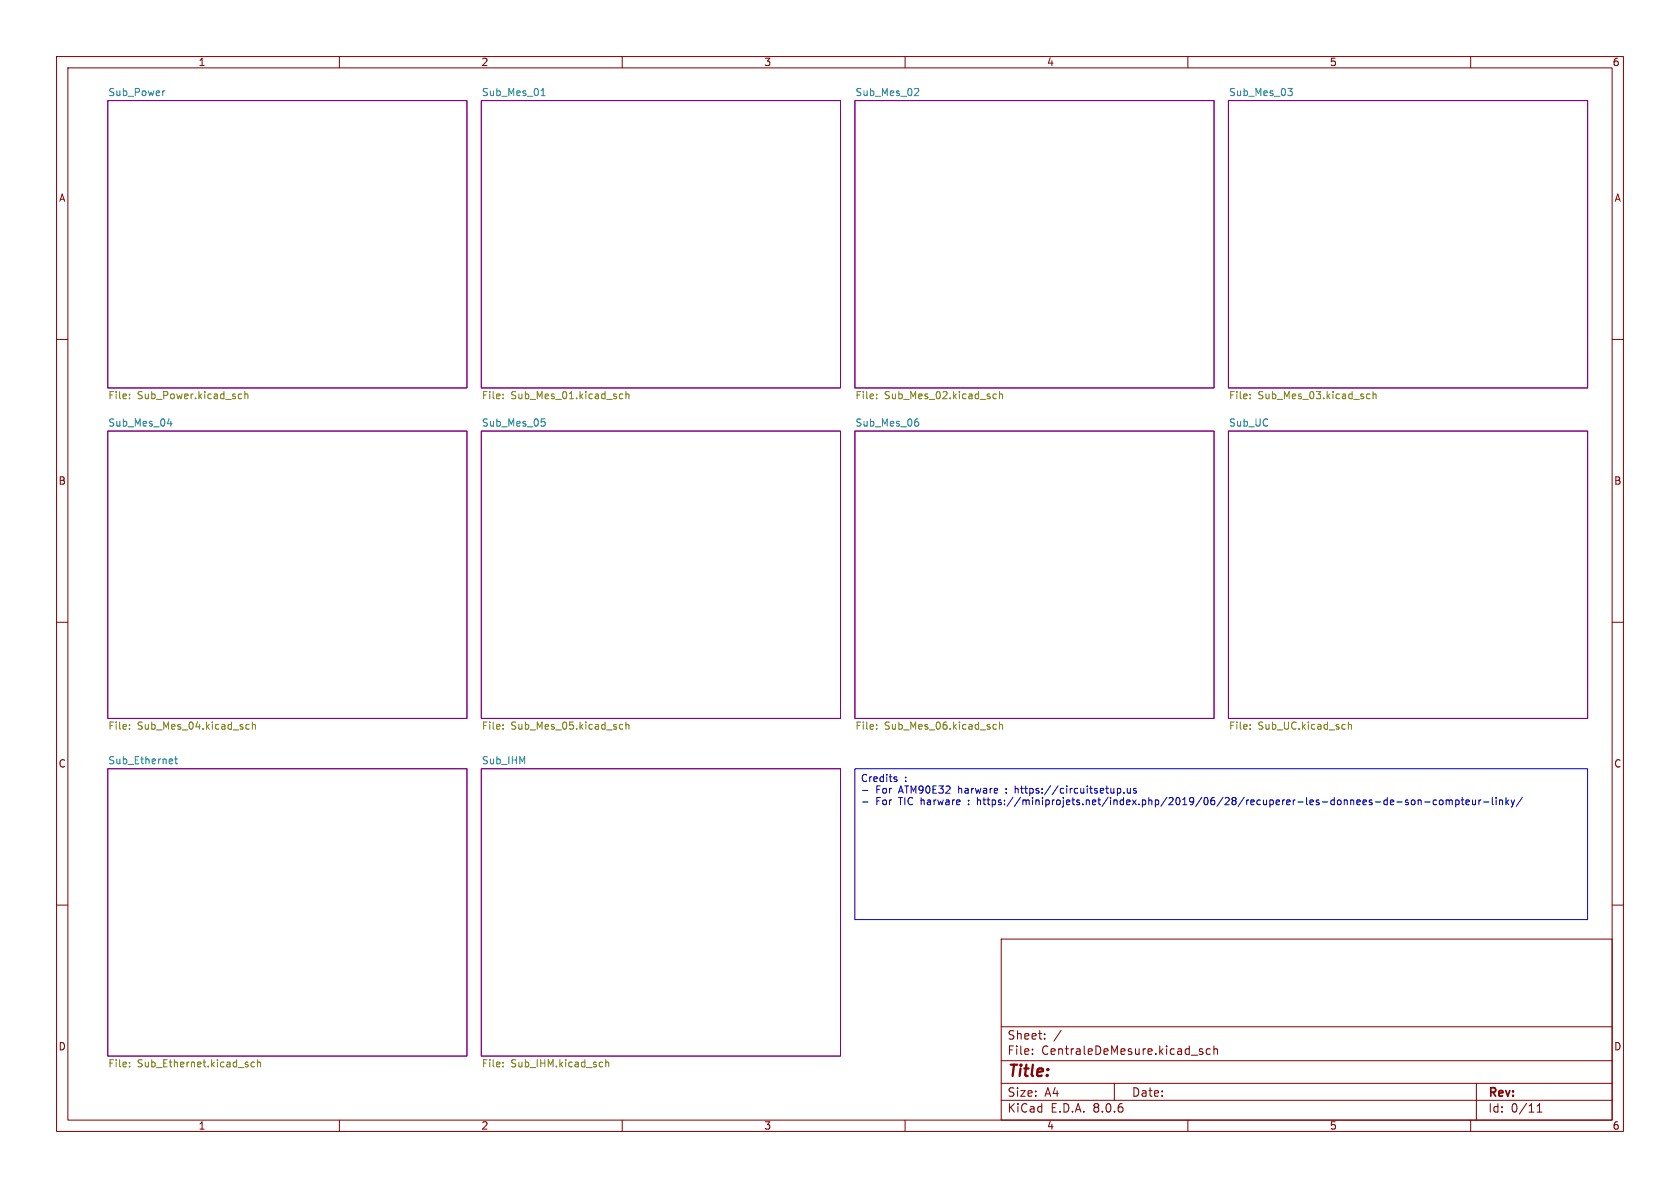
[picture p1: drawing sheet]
<svg xmlns="http://www.w3.org/2000/svg" width="297mm" height="210mm" viewBox="0 0 297 210" stroke-linecap="round" stroke-linejoin="round" font-family="sans-serif">
<g fill="none" stroke="#840000" stroke-width=".18">
<path d="M10 10h277v190h-277zM12 12h273v186h-273zM60 10v2M110 10v2M160 10v2M210 10v2M260 10v2M10 60h2M285 60h2M10 110h2M285 110h2M10 160h2"/>
<path d="M285 160h2M177 166h108v32h-108zM60 198v2M110 198v2M160 198v2M177 194.5h108M177 191.5h108M177 187.5h108M177 181.5h108M182.5 186.3v.1M182.5 185.5v.1M184.7 183.6v.1"/>
<path d="M184.7 182.8v.1M187.6 182.1l-1.3 2M197 191.5v3M210 198v2M212 185.7l.7 .4-.2 .3-.5-.1M212.6 185.5l-.4-.1-.2 .2M214 185.5l-.5-.1-.3 .3v.4l.2 .2h.6M214.6 185.5l.2-.1 .4 .1v.9M214.6 184.9v1.5M260 198v2M261 191.5v6.5M271.7 196.6h.9"/>
<path d="M271.7 195.5l.5-.4v1.5"/>
</g>
<path d="M19 17.8h63.5v50.8h-63.5zM85.1 17.8h63.5v50.8h-63.5zM151.1 17.8h63.5v50.8h-63.5zM217.2 17.8h63.5v50.8h-63.5zM19 76.2h63.5v50.8h-63.5zM85.1 76.2h63.5v50.8h-63.5zM151.1 76.2h63.5v50.8h-63.5zM217.2 76.2h63.5v50.8h-63.5zM19 135.9h63.5v50.8h-63.5zM85.1 135.9h63.5v50.8h-63.5z" fill="none" stroke="#840084" stroke-width=".18"/>
<g fill="none" stroke="#008484" stroke-width=".18">
<path d="M29.1 16.1l-.3 .2M95.7 16.9h.7M95.8 15.9l.2-.3v1.3M161.9 15.6l.4 .1 .1 .3-.8 .9h.8M227.7 15.6h.8l-.5 .5 .4 .1 .1 .5-.3 .2h-.3M29.6 74.9h.8M30.2 74.5v.8M95.7 74.1h.6M95.8 74.5h.3l.3 .3-.1 .5h-.5M161.9 74.5h.3l.2 .3v.4l-.5 .1M162.1 74.1h.2M30.3 134.2l.2 .3-.6 .1"/>
<path d="M30.5 135h-.2M30.9 134.2h.5M31.1 133.7v1.1l.3 .2"/>
</g>
<g fill="none" stroke="#848400" stroke-width=".18">
<path d="M22.9 70.4v.1M22.9 69.7v.1M42.3 70.4h.4M42.3 69.7h.4M43.3 69.8l.2-.2 .3 .1v.8M43.3 69.2v1.3M88.9 69.7v.1M88.9 70.4v.1M109.6 70.4l.1 .1 .4-.1M110.1 69.7l-.4-.1-.1 .2M110.7 69.8l.1-.2 .3 .1 .1 .8M110.7 69.2v1.3"/>
<path d="M155 70.4v.1M155 69.7v.1M175.6 70.4l.2 .1 .3-.1M176.1 69.7l-.3-.1-.2 .2M176.7 69.8l.2-.2 .3 .1v.8M176.7 69.2v1.3M221 70.4v.1M221 69.7v.1M241.6 70.4l.2 .1 .4-.1M242.2 69.7l-.4-.1-.2 .2M242.7 69.8l.2-.2 .3 .1 .1 .8M242.7 69.2v1.3"/>
<path d="M22.9 128.1v.1M22.9 128.8v.1M43.5 128.8l.2 .1 .4-.1M44.1 128.1h-.4l-.2 .1M44.6 128.2l.2-.1h.3l.1 .8M44.6 127.6v1.3M88.9 128.8v.1M88.9 128.1v.1M109.6 128.8l.1 .1 .4-.1M110.1 128.1h-.4l-.1 .1M110.7 128.2l.1-.1h.3l.1 .8M110.7 127.6v1.3"/>
<path d="M155 128.1v.1M155 128.8v.1M175.6 128.8l.2 .1 .3-.1M176.1 128.1h-.3l-.2 .1M176.7 127.6v1.3M176.7 128.2l.2-.1h.3v.8M221 128.1v.1M221 128.8v.1M238.4 127.6v1.3M238.4 128.2l.2-.1h.3v.8M22.9 187.8v.1M22.9 188.5v.1"/>
<path d="M45 187.8h-.4l-.2 .2 .1 .5h.5M45.5 187.9l.2-.1h.3l.1 .8M45.5 187.3v1.3M88.9 187.8v.1M88.9 188.5v.1M107.1 187.3v1.3M107.1 187.9l.2-.1h.3v.8"/>
</g>
<g fill="none" stroke="#0000c2" stroke-width=".18">
<path d="M151.1 135.9h129.6v26.7h-129.6zM152.5 139.7h1M158.2 137.7l.3 .1 .1 .2-.2 .2h-.2M158.2 137.3l.3 .1M177.9 139.4v.1M179.5 138.9v1.3M179.6 139.4l-.1 .1M197.5 139.4v1.2M197.5 139.4h.4l.2 .2-.1 .5h-.5M199.3 139.4l.1 .7 .3 .1 .1-.1M199.8 139.4v.8M200.9 139.4h-.3l-.2 .1v.2l.5 .1v.3h-.5"/>
<path d="M152.5 141.8h1M171.2 142.1v.2M171.2 141.5v.1M172.8 141v1.3M173 141.4l-.2 .1M177.9 140.1v.1M198.7 140.1v.1M245.1 141.4l.2 .1M245.3 141v1.3M245.3 142.2l-.2 .1M245.8 141.8l.6-.1-.1-.2-.3-.1-.2 .2 .1 .6h.4M246.9 141.8h1"/>
<path d="M248.9 141.5l-.3-.1-.1 .2v.2l.4 .1v.3h-.4M249.6 141.5l.3-.1 .3 .2v.4l-.3 .3-.3-.1-.1-.2zM250.7 141.5l.2-.1 .3 .1v.8M250.7 141.4v.9M251.8 141.8h1M254 141.5l-.4-.1-.2 .2 .1 .6h.5M254.5 141.5l.2-.1 .4 .1v.5l-.1 .2-.3 .1-.2-.2zM255.7 141.5l.3-.1 .2 .2M255.7 141.4v.9M256.2 141.6l.2-.2 .3 .1v.8M256.2 141.6v.7M257.4 141.5l.3-.1 .3 .2-.2 .6h-.4"/>
<path d="M257.4 141.4v1.3M258.3 141.4h.5M258.5 141v1.1l.3 .2M259.2 141.8l.6-.1-.1-.2-.4-.1-.1 .2v.6h.5M260.3 141.4l.1 .8 .3 .1 .2-.2M260.9 141.4v.9M261.5 141.4v.9M261.8 141.4l-.3 .2M262.2 141.8h1M263.8 141v1.1l.2 .2M264.5 141v.1M264.5 141.4v.9"/>
<path d="M265.1 141.5l.2-.1 .3 .1v.8M265.1 141.4v.9M266.2 141v1.3M266.4 141.8l.3 .5M266.7 141.4l-.5 .5M267.1 141.4l.3 .9M267.4 142.3l-.3 .4M267.8 141.4l-.4 .9M269.1 140.9l-1 1.7"/>
</g>
<text font-size="2.8" fill="#840000" x="178" y="190.9">Title:</text>
<g font-size="2.1" fill="#840000">
<text x="178" y="184">Sheet:</text>
<text x="178" y="186.7">File:</text>
<text x="184.1" y="186.7">CentraleDeMesure.kicad_sch</text>
<text x="178" y="196.9">KiCad</text>
<text x="178" y="194.1">Size:</text>
<text x="184.7" y="194.1">A4</text>
<text x="185.7" y="196.9">E.D.A.</text>
<text x="193.3" y="196.9">8.0.6</text>
<text x="200" y="194.1">Date:</text>
<text x="263" y="194.3">Rev:</text>
<text x="263" y="196.9">Id:</text>
<text x="267.1" y="196.9">0/11</text>
</g>
<g font-size="1.8" fill="#840000">
<text x="35" y="11.9">1</text>
<text x="85" y="11.9">2</text>
<text x="135" y="11.9">3</text>
<text x="185" y="11.9">4</text>
<text x="235" y="11.9">5</text>
<text x="285" y="11.9">6</text>
<text x="10.3" y="35.9">A</text>
<text x="285.3" y="35.9">A</text>
<text x="10.3" y="85.9">B</text>
<text x="285.3" y="85.9">B</text>
<text x="10.3" y="135.9">C</text>
<text x="285.3" y="135.9">C</text>
<text x="10.3" y="185.9">D</text>
<text x="285.3" y="185.9">D</text>
<text x="35" y="199.9">1</text>
<text x="85" y="199.9">2</text>
<text x="135" y="199.9">3</text>
<text x="185" y="199.9">4</text>
<text x="235" y="199.9">5</text>
<text x="285" y="199.9">6</text>
</g>
<g font-size="1.8" fill="#008484">
<text x="19" y="17.1">Sub_Power</text>
<text x="85.1" y="17.1">Sub_Mes_01</text>
<text x="151.1" y="17.1">Sub_Mes_02</text>
<text x="217.2" y="17.1">Sub_Mes_03</text>
<text x="19" y="75.5">Sub_Mes_04</text>
<text x="85.1" y="75.5">Sub_Mes_05</text>
<text x="151.1" y="75.5">Sub_Mes_06</text>
<text x="217.2" y="75.5">Sub_UC</text>
<text x="19" y="135.2">Sub_Ethernet</text>
<text x="85.1" y="135.2">Sub_IHM</text>
</g>
<g font-size="1.8" fill="#848400">
<text x="19" y="70.9">File:</text>
<text x="24.3" y="70.9">Sub_Power.kicad_sch</text>
<text x="85.1" y="70.9">File:</text>
<text x="90.3" y="70.9">Sub_Mes_01.kicad_sch</text>
<text x="151.1" y="70.9">File:</text>
<text x="156.4" y="70.9">Sub_Mes_02.kicad_sch</text>
<text x="217.2" y="70.9">File:</text>
<text x="222.4" y="70.9">Sub_Mes_03.kicad_sch</text>
<text x="19" y="129.3">File:</text>
<text x="24.3" y="129.3">Sub_Mes_04.kicad_sch</text>
<text x="85.1" y="129.3">File:</text>
<text x="90.3" y="129.3">Sub_Mes_05.kicad_sch</text>
<text x="151.1" y="129.3">File:</text>
<text x="156.4" y="129.3">Sub_Mes_06.kicad_sch</text>
<text x="217.2" y="129.3">File:</text>
<text x="222.4" y="129.3">Sub_UC.kicad_sch</text>
<text x="19" y="189">File:</text>
<text x="24.3" y="189">Sub_Ethernet.kicad_sch</text>
<text x="85.1" y="189">File:</text>
<text x="90.3" y="189">Sub_IHM.kicad_sch</text>
</g>
<g font-size="1.8" fill="#0000c2">
<text x="152.1" y="138.6">Credits</text>
<text x="154.8" y="140.6">For</text>
<text x="154.8" y="142.7">For</text>
<text x="159" y="140.6">ATM90E32</text>
<text x="159" y="142.7">TIC harware</text>
<text x="159.9" y="138.6">:</text>
<text x="169.7" y="140.6">harware</text>
<text x="173.4" y="142.7">https://miniprojets.net/index.php/2019/06/28/recuperer-les-donnees-de-son-compteur-linky/</text>
<text x="180.1" y="140.6">https://circuitsetup.us</text>
</g>
</svg>
